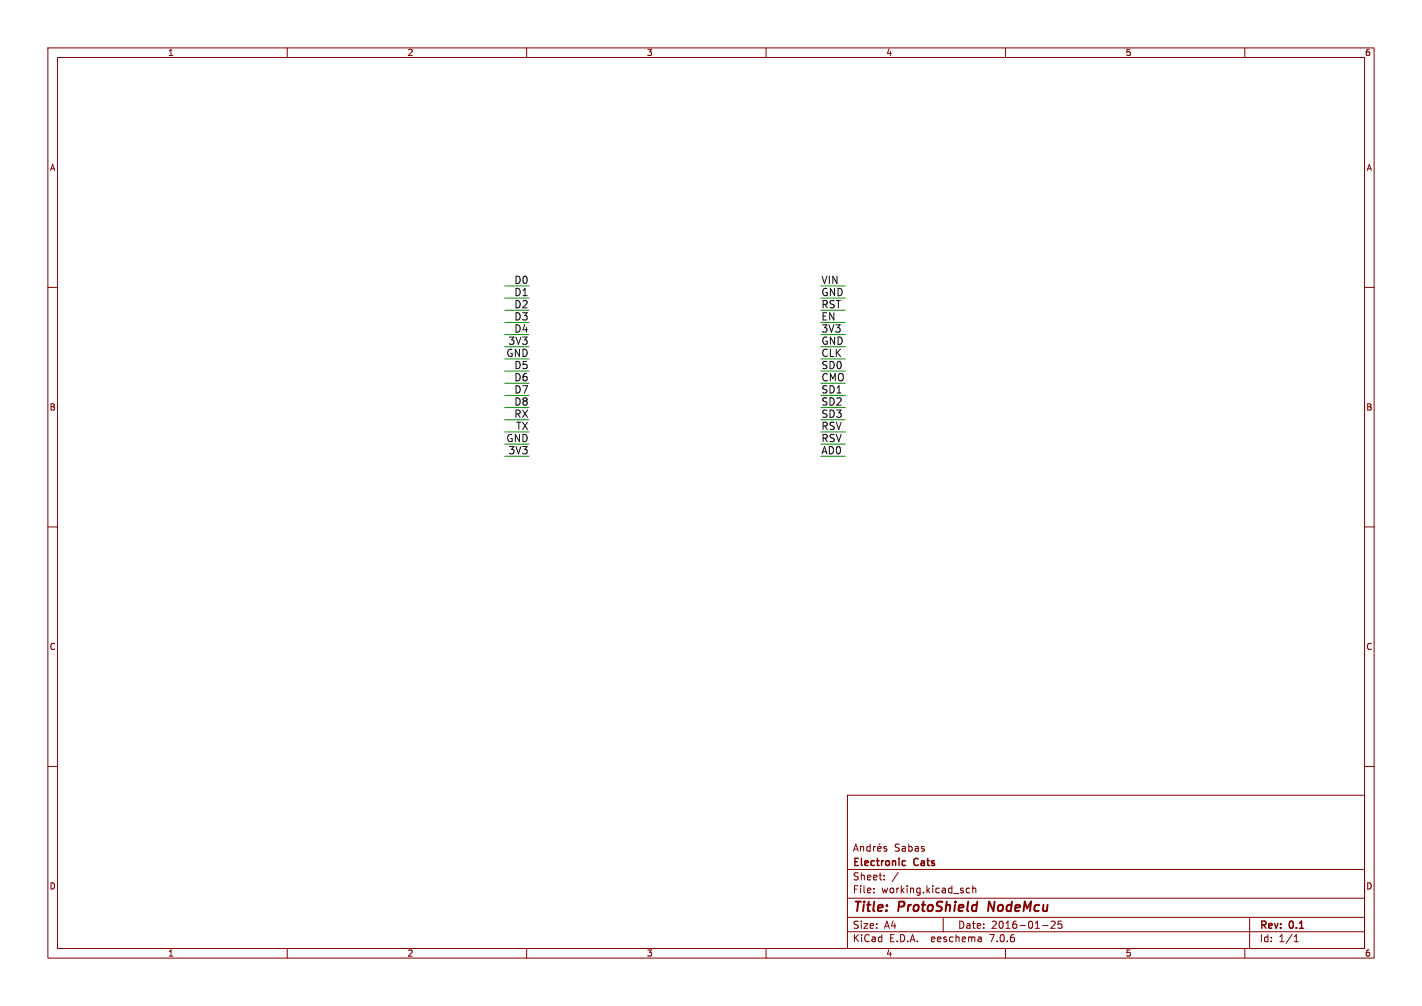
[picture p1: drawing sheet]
<svg xmlns="http://www.w3.org/2000/svg" width="297mm" height="210mm" viewBox="0 0 297 210" stroke-linecap="round" stroke-linejoin="round" font-family="sans-serif">
<g fill="none" stroke="#840000" stroke-width=".21">
<path d="M10 10h277v190h-277zM12 12h273v186h-273zM60 10v2M110 10v2M160 10v2M210 10v2M260 10v2M10 60h2M285 60h2M10 110h2M285 110h2M10 160h2"/>
<path d="M285 160h2M177 166h108v32h-108zM178.2 177.7l.5-1.5 .5 1.5M178.4 177.3h.7M179.7 176.7v1M179.7 176.8l.3-.1 .3 .1 .1 .9M181.7 176.8l-.4-.1-.3 .3 .2 .6h.5M181.7 176.2v1.5M182.5 176.7v1M182.9 176.7l-.4 .3M183.3 177.2l.7-.1v-.3l-.5-.1-.2 .2 .1 .7h.6M183.8 176.1l-.2 .2"/>
<path d="M185.2 176.8l-.4-.1-.2 .2 .1 .2 .5 .2v.3h-.6M60 198v2M110 198v2M160 198v2M177 194.5h108M177 191.5h108M177 187.5h108M177 181.5h108M182.5 186.3v.1M182.5 185.5v.1M184.7 183.6v.1M184.7 182.8v.1"/>
<path d="M187.6 182.1l-1.3 2M197 191.5v3M202.5 185.5l-.4-.1-.3 .3 .2 .6h.5M203.2 185.5l.2-.1 .3 .1 .1 .9M203.2 184.9v1.5M204.9 195.7l.1 .9M205 196.5l-.2 .1M205 196h-.2M210 198v2M217.7 193.2h1.2M219.5 192.4l.6-.1 .3 .4-.9 1.1h.9M221.7 192.3h-.7v.7l.2-.1h.5l.1 .3-.1 .5-.2 .1-.5-.1"/>
<path d="M260 198v2M261 191.5v6.5M270.3 196.6h.9M270.3 195.5l.4-.4v1.5"/>
</g>
<path d="M206.6 188.2l-.3 2" fill="none" stroke="#840000" stroke-width=".4"/>
<path d="M188.7 179.7l.4 .1M189.1 180.6l-.4 .1" fill="none" stroke="#840000" stroke-width=".3"/>
<g fill="none" stroke="#009600" stroke-width=".21">
<path d="M105.4 59.7h5.1M171.4 59.7h5.1M105.4 74.9h5.1M105.4 72.4h5.1M105.4 64.8h5.1M105.4 67.3h5.1M105.4 69.9h5.1M105.4 77.5h5.1M105.4 62.2h5.1M171.4 74.9h5.1M171.4 72.4h5.1M171.4 64.8h5.1"/>
<path d="M171.4 67.3h5.1M171.4 69.9h5.1M171.4 77.5h5.1M171.4 62.2h5.1M105.4 87.6h5.1M105.4 85.1h5.1M105.4 82.6h5.1M105.4 90.2h5.1M105.4 80h5.1M105.4 92.7h5.1M105.4 95.3h5.1M171.4 87.6h5.1"/>
<path d="M171.4 85.1h5.1M171.4 82.6h5.1M171.4 90.2h5.1M171.4 80h5.1M171.4 92.7h5.1M171.4 95.3h5.1"/>
</g>
<g font-size="2.8" fill="#840000">
<text x="178" y="190.9">Title:</text>
<text x="187.7" y="190.9">ProtoShield</text>
<text x="207.2" y="190.9">NodeMcu</text>
</g>
<g font-size="2.1" fill="#0f0f0f">
<text x="107.4" y="59.4">D0</text>
<text x="171.4" y="59.4">VIN</text>
<text x="107.4" y="64.5">D2</text>
<text x="107.4" y="61.9">D1</text>
<text x="171.4" y="64.5">RST</text>
<text x="171.4" y="61.9">GND</text>
<text x="107.4" y="67">D3</text>
<text x="107.4" y="69.5">D4</text>
<text x="171.4" y="69.5">3V3</text>
<text x="171.4" y="67">EN</text>
<text x="105.7" y="74.6">GND</text>
<text x="106.1" y="72.1">3V3</text>
<text x="107.4" y="77.2">D5</text>
<text x="171.4" y="72.1">GND</text>
<text x="171.4" y="77.2">SD0</text>
<text x="171.4" y="74.6">CLK</text>
<text x="107.4" y="79.7">D6</text>
<text x="107.4" y="82.2">D7</text>
<text x="171.4" y="79.7">CMO</text>
<text x="171.4" y="82.2">SD1</text>
<text x="107.4" y="87.3">RX</text>
<text x="107.4" y="84.8">D8~{}</text>
<text x="107.7" y="89.9">TX</text>
<text x="171.4" y="87.3">SD3</text>
<text x="171.4" y="89.9">RSV</text>
<text x="171.4" y="84.8">SD2</text>
<text x="105.7" y="92.4">GND</text>
<text x="106.1" y="94.9">3V3</text>
<text x="171.4" y="94.9">AD0</text>
<text x="171.4" y="92.4">RSV</text>
</g>
<g font-size="2.1" fill="#840000">
<text x="186.7" y="178">Sabas</text>
<text x="178" y="184">Sheet:</text>
<text x="178" y="181.2">Electronic</text>
<text x="191" y="181.2">Cats</text>
<text x="178" y="186.7">File:</text>
<text x="184.1" y="186.7">working.kicad_sch</text>
<text x="178" y="196.9">KiCad</text>
<text x="178" y="194.1">Size:</text>
<text x="184.7" y="194.1">A4</text>
<text x="185.7" y="196.9">E.D.A.</text>
<text x="194.6" y="196.9">eeschema</text>
<text x="200" y="194.1">Date:</text>
<text x="207" y="196.9">7.0.6</text>
<text x="207" y="194.1">2016-01-25</text>
<text x="263" y="194.3">Rev:</text>
<text x="263" y="196.9">Id:</text>
<text x="267.1" y="196.9">1/1</text>
<text x="269.4" y="194.3">0.1</text>
</g>
<g font-size="1.8" fill="#840000">
<text x="35" y="11.9">1</text>
<text x="85" y="11.9">2</text>
<text x="135" y="11.9">3</text>
<text x="185" y="11.9">4</text>
<text x="235" y="11.9">5</text>
<text x="285" y="11.9">6</text>
<text x="10.3" y="35.9">A</text>
<text x="285.3" y="35.9">A</text>
<text x="10.3" y="85.9">B</text>
<text x="285.3" y="85.9">B</text>
<text x="10.3" y="135.9">C</text>
<text x="285.3" y="135.9">C</text>
<text x="10.3" y="185.9">D</text>
<text x="285.3" y="185.9">D</text>
<text x="35" y="199.9">1</text>
<text x="85" y="199.9">2</text>
<text x="135" y="199.9">3</text>
<text x="185" y="199.9">4</text>
<text x="235" y="199.9">5</text>
<text x="285" y="199.9">6</text>
</g>
</svg>
